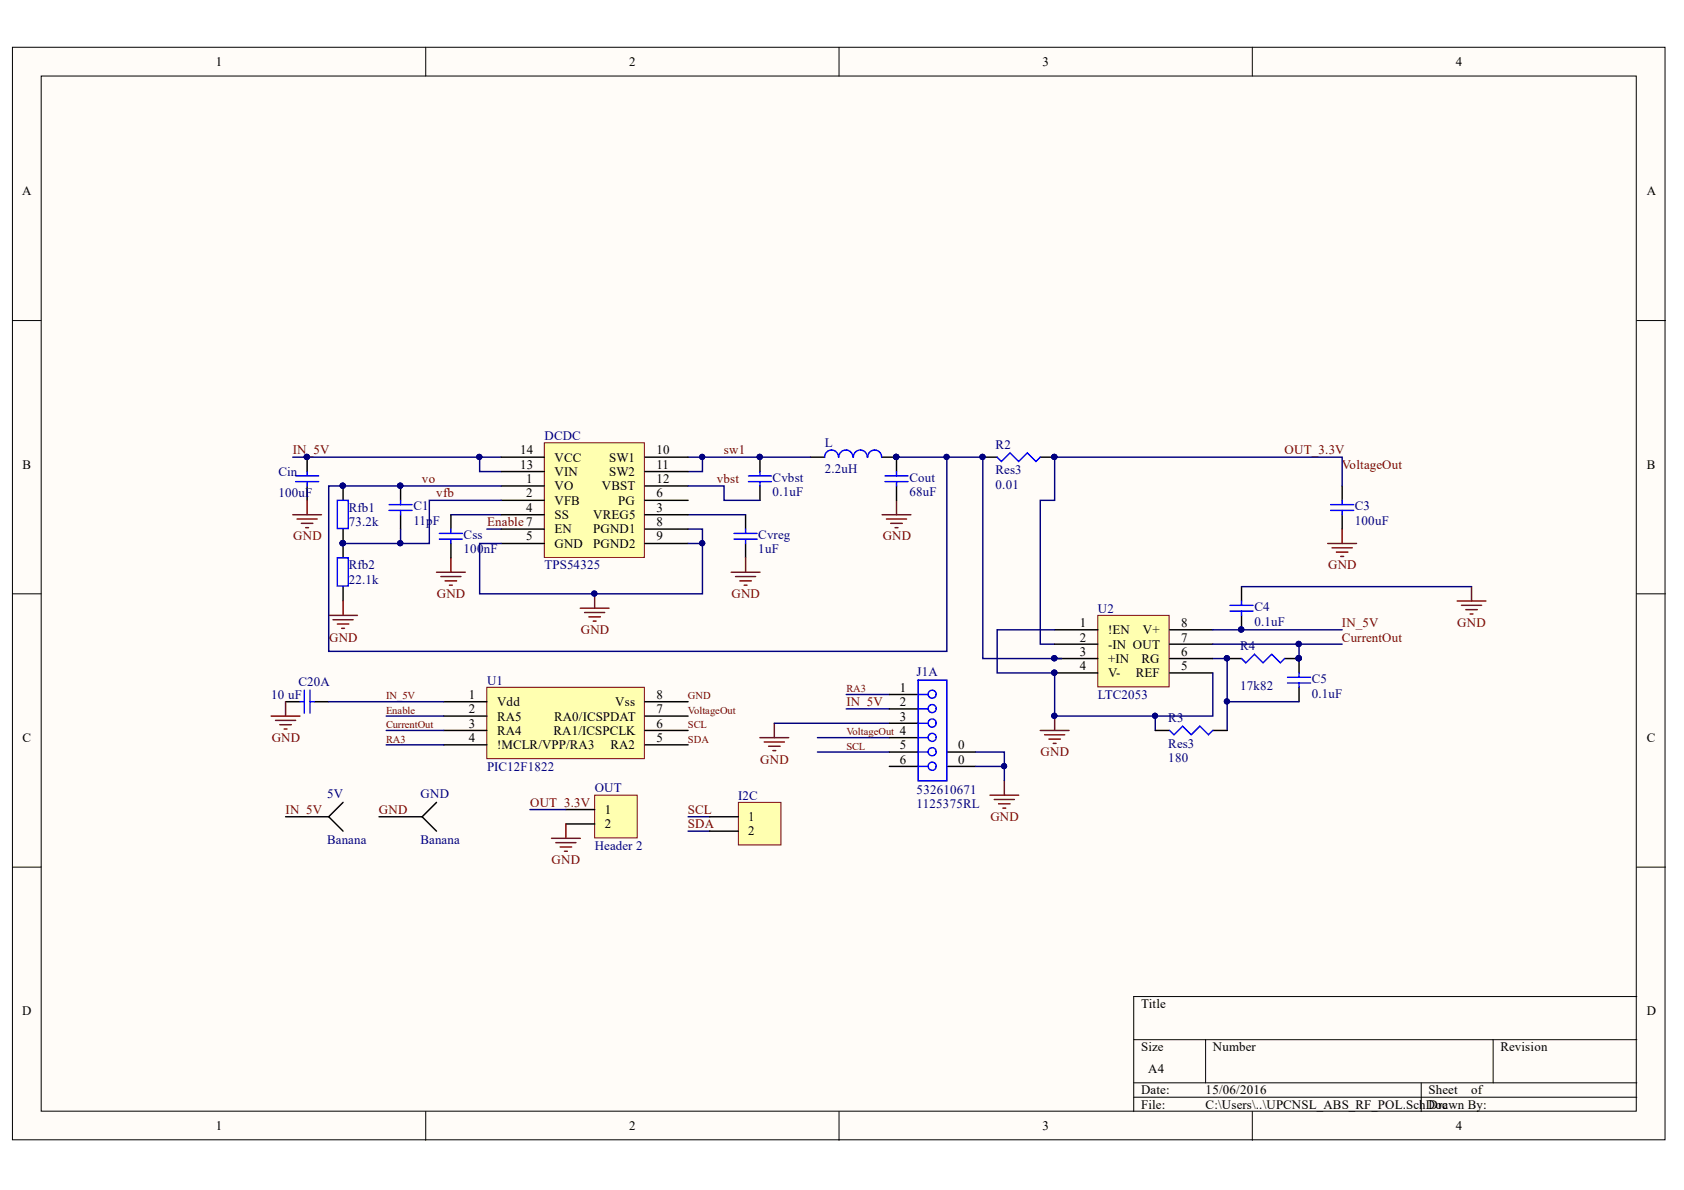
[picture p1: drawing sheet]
# Altium project UPCNSL_ABS_RF_POL.PrjPcb
1 sheet, 24 parts. Net scope: global (net labels, ports and power ports of the same name join across sheets).
Board file: UPCNSL_ABS_RF_POL.PcbDoc

## Sheet UPCNSL_ABS_RF_POL.SchDoc
size A4

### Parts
5V  Banana  [Banana]
C1  value 11pF  [CAP0603]  (hidden comment: CAP0603)
C3  value 100uF  [CAP0603]  (hidden comment: CAP0603)
C4  value 0.1uF  [CAP0603]  (hidden comment: CAP0603)
C5  value 0.1uF  [CAP0603]  (hidden comment: CAP0603)
C20A  value 10 uF  [CAP0603]  (hidden comment: Cap Semi)
Cin  value 100uF  [CAP0603]  (hidden comment: CAP0603)
Cout  value 68uF  [CAP0603]  (hidden comment: CAP0603)
Css  value 100nF  [CAP0603]  (hidden comment: CAP0603)
Cvbst  value 0.1uF  [CAP0603]  (hidden comment: CAP0603)
Cvreg  value 1uF  [CAP0603]  (hidden comment: CAP0603)
DCDC  TPS54325  [TPS54325]
GND  Banana  [Banana]
I2C  Header 2  [HDR1X2]  (value not drawn)
J1A  532610671  Supplier Part Number 1: 1125375RL  [532610671]
L  2.2uH  [L_DCDC_TPS54325_v2]
OUT  Header 2  [HDR1X2]
R2  Res3  value 0.01  [J1-0603]
R3  Res3  value 180  [J1-0603]
R4  value 17k82  [J1-0603]  (hidden comment: Res3)
Rfb1  value 73.2k  [RES0603]  (hidden comment: RES0603)
Rfb2  value 22.1k  [RES0603]  (hidden comment: RES0603)
U1  PIC12F1822  [PIC12F1822]
U2  LTC2053  [LTC2053 IPC]

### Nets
GND: C3.2 C4.1 C20A.2 Cin.1 Cout.1 Css.1 Cvreg.1 DCDC.5(GND) DCDC.8(PGND1) DCDC.9(PGND2) GND.1 J1A.0(MH1) J1A.3 OUT.2 R3.2 Rfb2.1 U1.8(Vss) U2.1(!EN) U2.4(V-) U2.5(REF)
CurrentOut: C5.1 R4.1 U1.3(RA4) U2.7(OUT)
Enable: DCDC.7(EN) U1.2(RA5)
IN_5V: 5V.1 C4.2 C20A.1 Cin.2 DCDC.13(VIN) DCDC.14(VCC) J1A.2 U1.1(Vdd) U2.8(V+)
OUT_3.3V: C3.1 J1A.4 OUT.1 R2.1 U1.7(RA0/ICSPDAT) U2.2(-IN)  [also labelled VoltageOut]
RA3: J1A.1 U1.4(!MCLR/VPP/RA3)
SCL: I2C.1 J1A.5 U1.6(RA1/ICSPCLK)
SDA: I2C.2 U1.5(RA2)
sw1: Cvbst.2 DCDC.10(SW1) DCDC.11(SW2) L.1
vbst: Cvbst.1 DCDC.12(VBST)
vfb: C1.1 DCDC.2(VFB) Rfb1.1 Rfb2.2
vo: C1.2 Cout.2 DCDC.1(VO) L.2 R2.2 Rfb1.2 U2.3(+IN)
NetC5_2: C5.2 R3.1 R4.2 U2.6(RG)
NetCss_2: Css.2 DCDC.4(SS)
NetCvreg_2: Cvreg.2 DCDC.3(VREG5)

Not connected (* = marked no-connect by the designer): DCDC 6(PG); J1A 6
